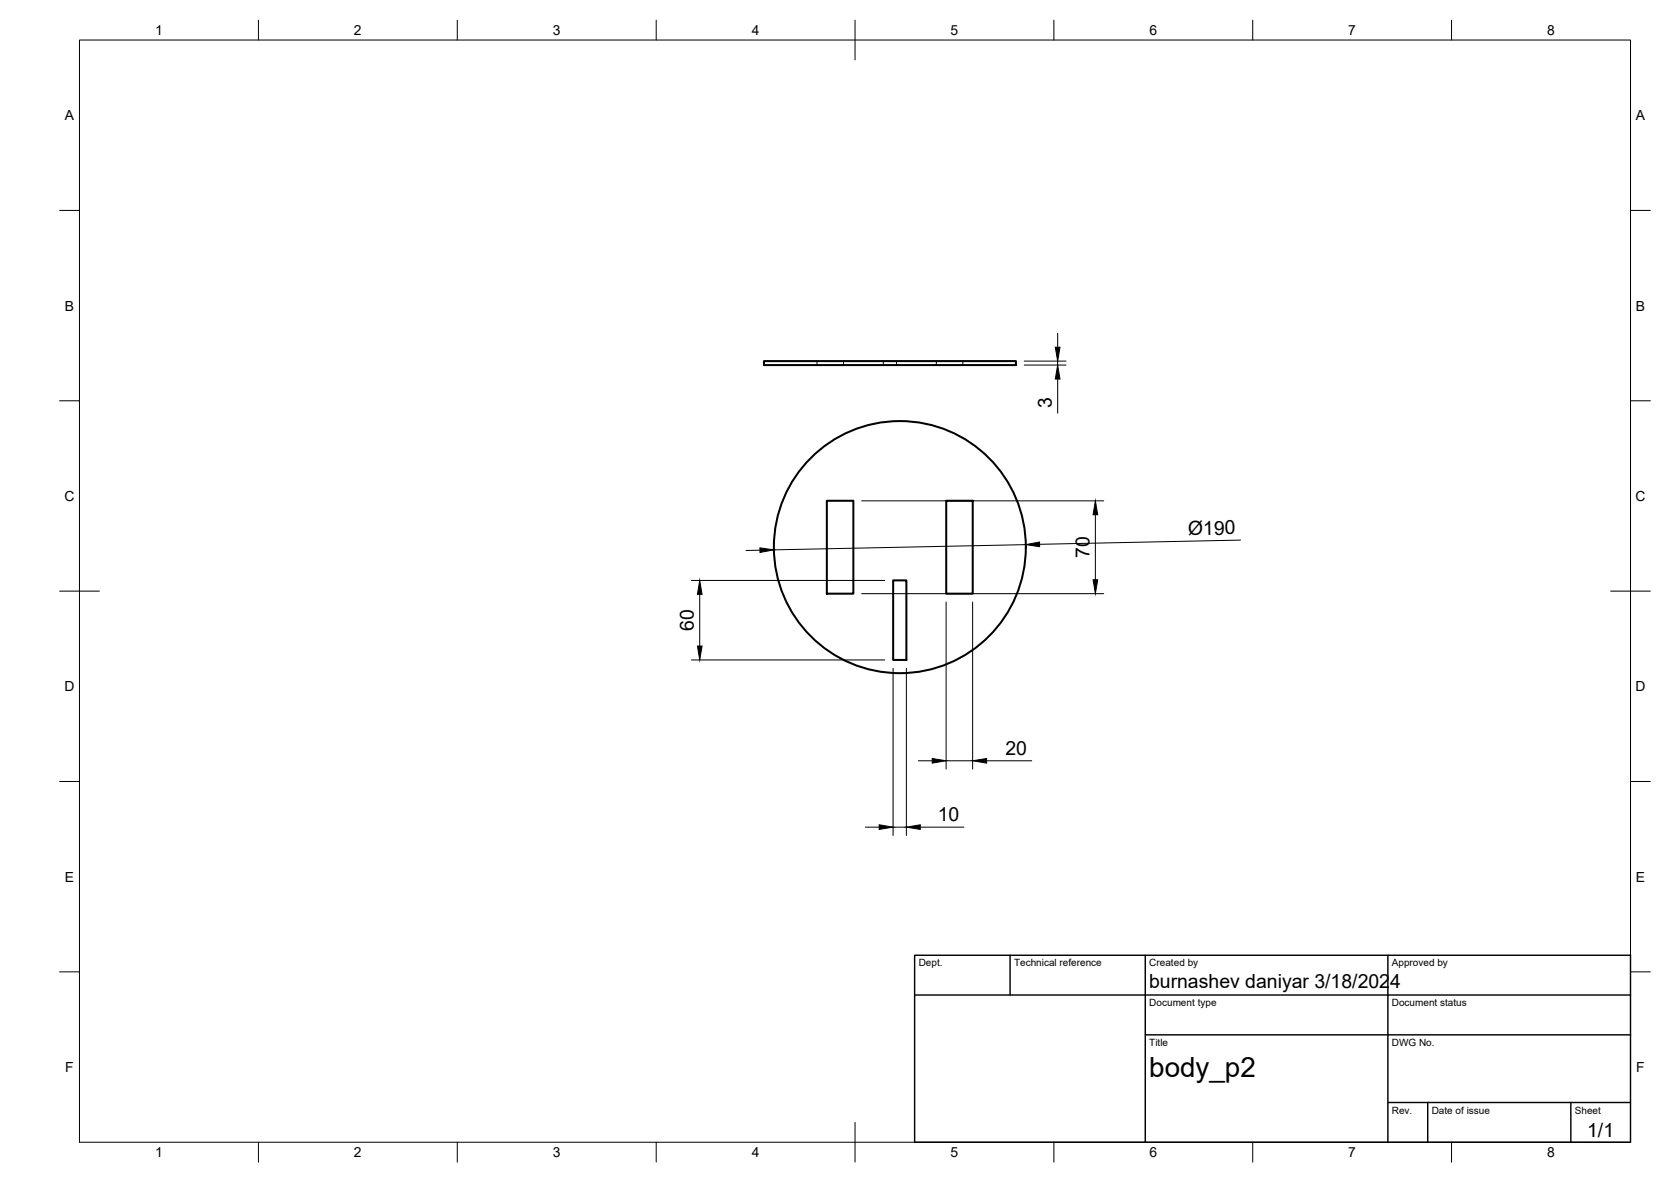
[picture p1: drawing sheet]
<svg xmlns="http://www.w3.org/2000/svg" width="420mm" height="297mm" viewBox="0 0 420 297" stroke-linecap="round" stroke-linejoin="round" font-family="sans-serif">
<!-- layer: Hidden -->
<path d="M205.4 90.7v1M212.1 90.7v1M222.1 90.7v1M225.4 90.7v1M235.4 90.7v1M242.1 90.7v1" fill="none" stroke="#000" stroke-width=".25"/>
<!-- layer: Visible -->
<g fill="none" stroke="#000" stroke-width=".51">
<path d="M192.1 90.7h63.3v1h-63.3zM207.9 125.8h6.7v23.4h-6.7zM237.9 125.8h6.7v23.4h-6.7zM224.6 145.8h3.3v20h-3.3z"/>
<circle cx="226.3" cy="137.5" r="31.7"/>
</g>
<!-- layer: BORDER -->
<g fill="none" stroke="#000" stroke-width=".25">
<path d="M20 10.1h390v276.9h-390zM65 5.1v5M115 5.1v5M165 5.1v5M215 5.1v10M265 5.1v5M315 5.1v5M365 5.1v5M15 52.9h5M410 52.9h5M15 100.7h5M410 100.7h5"/>
<path d="M15 148.6h10M405 148.6h10M15 196.4h5M410 196.4h5M15 244.2h5M410 244.2h5M65 287v5M115 287v5M165 287v5M215 282.1v9.9M265 287v5M315 287v5"/>
<path d="M365 287v5"/>
</g>
<!-- layer: TITLEBLOCK -->
<path d="M230 240.1h180v46.9h-180zM230 250h180M254 240.1v9.9M288 240.1v46.9M349 240.1v46.9M288 260.1h122M349 277.1h61M359 277.1v9.9M395 277.1v9.9" fill="none" stroke="#000" stroke-width=".36"/>
<!-- layer: FD_Dimensions -->
<g fill="none" stroke="#000" stroke-width=".25">
<path d="M257.5 90.7h10.5M257.5 91.7h10.5M265.9 83.7v3.6M265.9 90.7v1M265.9 95.3v8.5M191.1 138.3h-3.5M216.7 125.9h60.8M257.9 136.9l-63.3 1.3M275.4 129.4v16.3M311.9 135.7l-50.5 1.1M173.8 145.9h48.7M175.9 149.4v13"/>
<path d="M216.7 149.2h60.8M237.9 151.3v42M244.6 151.3v42M173.8 165.8h48.7M224.6 168v42M227.9 168v42M230.9 191.2h3.5M237.9 191.2h6.7M248.1 191.2h11.3M217.6 207.9h3.5M224.6 207.9h3.3M231.4 207.9h11"/>
</g>
<path d="M265.3 87.3h1.2l-.6 3.4zM265.9 91.7l.6 3.6h-1.2zM191.1 137.7l3.5 .5-3.5 .6zM257.9 136.9l3.5-.7v1.2zM275.4 125.9l.6 3.5h-1.2zM175.9 145.9l.6 3.5h-1.1zM274.8 145.7h1.2l-.6 3.5zM175.4 162.4h1.1l-.6 3.4zM234.4 190.6l3.5 .6-3.5 .6zM244.6 191.2l3.5-.6v1.2zM221.1 207.3l3.5 .6-3.5 .5zM227.9 207.9l3.5-.6v1.1z" fill="#000" stroke="#000" stroke-width=".25"/>
<text font-size="7" x="289" y="270.6">body_p2</text>
<g font-size="4.9">
<text x="264.5" y="102.6" transform="rotate(-90 264.5 102.6)">3</text>
<text x="298.7" y="134.5" transform="rotate(-1 298.7 134.5)">Ø190</text>
<text x="274" y="140.2" transform="rotate(-90 274 140.2)">70</text>
<text x="174.5" y="158.5" transform="rotate(-90 174.5 158.5)">60</text>
<text x="252.8" y="189.7">20</text>
<text x="235.8" y="206.4">10</text>
<text x="288.9" y="248.4">burnashev daniyar 3/18/2024</text>
<text x="399.1" y="285.7">1/1</text>
</g>
<g font-size="3.5">
<text x="39" y="8.8">1</text>
<text x="89" y="8.8">2</text>
<text x="139" y="8.8">3</text>
<text x="189" y="8.8">4</text>
<text x="239" y="8.8">5</text>
<text x="289" y="8.8">6</text>
<text x="339" y="8.8">7</text>
<text x="389" y="8.8">8</text>
<text x="16.3" y="30.2">A</text>
<text x="411.3" y="30.2">A</text>
<text x="16.3" y="78">B</text>
<text x="411.3" y="78">B</text>
<text x="16.2" y="125.9">C</text>
<text x="411.2" y="125.9">C</text>
<text x="16.2" y="173.7">D</text>
<text x="411.2" y="173.7">D</text>
<text x="16.3" y="221.6">E</text>
<text x="411.3" y="221.6">E</text>
<text x="16.4" y="269.4">F</text>
<text x="411.4" y="269.4">F</text>
<text x="39" y="290.8">1</text>
<text x="89" y="290.8">2</text>
<text x="139" y="290.8">3</text>
<text x="189" y="290.8">4</text>
<text x="239" y="290.8">5</text>
<text x="289" y="290.8">6</text>
<text x="339" y="290.8">7</text>
<text x="389" y="290.8">8</text>
</g>
<g font-size="2.5">
<text x="231" y="242.9">Dept.</text>
<text x="255" y="242.9">Technical reference</text>
<text x="289" y="242.9">Created by</text>
<text x="350" y="242.9">Approved by</text>
<text x="289" y="252.8">Document type</text>
<text x="350" y="252.8">Document status</text>
<text x="289" y="262.9">Title</text>
<text x="350" y="262.9">DWG No.</text>
<text x="350" y="279.9">Rev.</text>
<text x="360" y="279.9">Date of issue</text>
<text x="396" y="279.9">Sheet</text>
</g>
</svg>
